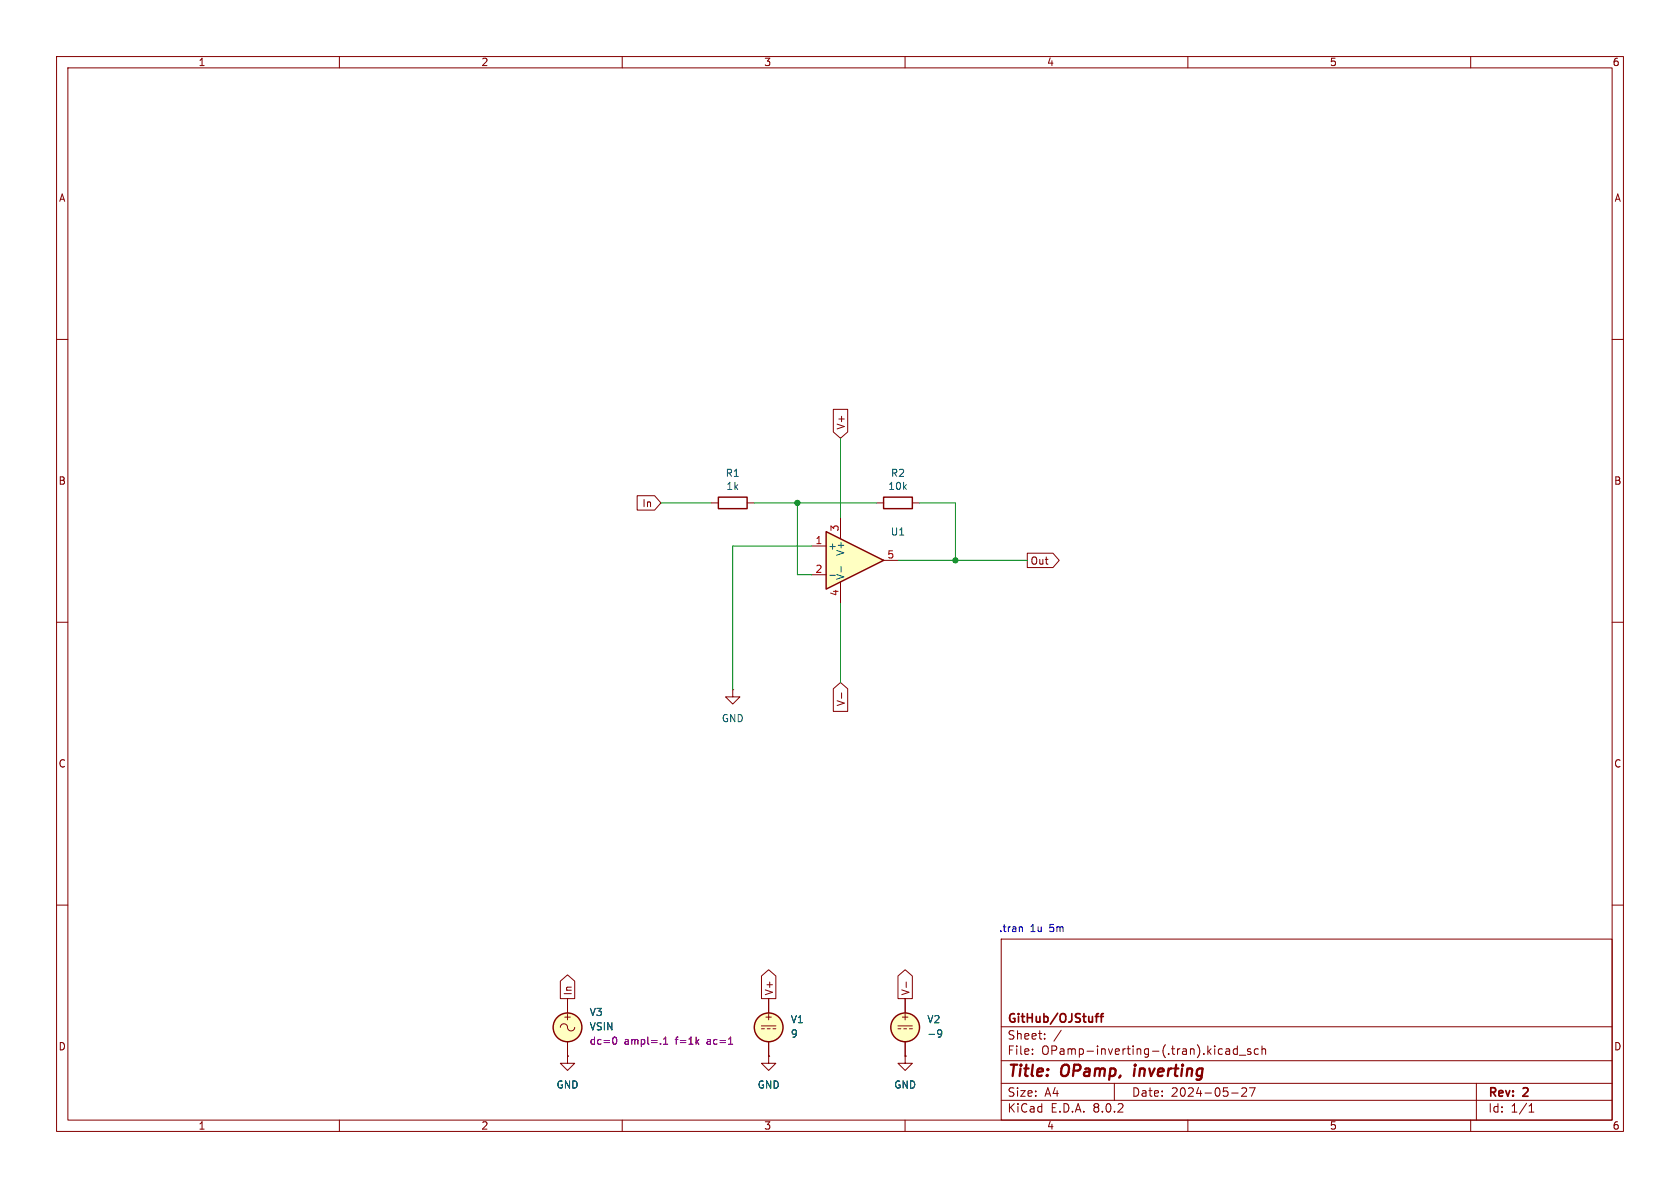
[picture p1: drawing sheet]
<svg xmlns="http://www.w3.org/2000/svg" width="297mm" height="210mm" viewBox="0 0 297 210" stroke-linecap="round" stroke-linejoin="round" font-family="sans-serif">
<g fill="none" stroke="#840000" stroke-width=".18">
<path d="M10 10h277v190h-277zM12 12h273v186h-273zM60 10v2M110 10v2M160 10v2M210 10v2M260 10v2M10 60h2M285 60h2M154.9 88.9h1.3M161.3 88.9h1.3M10 110h2"/>
<path d="M285 110h2M10 160h2M285 160h2M177 166h108v32h-108zM60 198v2M110 198v2M160 198v2M177 194.5h108M177 191.5h108M177 187.5h108M177 181.5h108M182.5 186.3v.1"/>
<path d="M182.5 185.5v.1M184.7 183.6v.1M184.7 182.8v.1M187.6 182.1l-1.3 2M197 191.5v3M210 198v2M216.7 185.5h.6l.1 .9M217.4 185.8h-.5a.29 .29 0 0 0-.2 .3 .29 .29 0 0 0 .2 .3l.5-.1M217.7 193.2h1.2M218.7 185.5l-.4-.1-.3 .3v.4l.2 .2h.5M218.7 184.9v1.5M219.1 186.5h1.1"/>
<path d="M219.5 192.4l.6-.1 .2 .1 .1 .3-.9 1.1h.9M220.9 192.3h1l-.7 1.5M221.1 185.5l-.4-.1-.2 .2 .1 .2 .5 .2v.3h-.6M222.5 185.5l-.5-.1-.3 .3v.4l.2 .2h.6M223.1 185.5l.2-.1 .4 .1v.9M223.1 184.9v1.5M260 198v2M261 191.5v6.5M270.3 196.6h.9M270.3 195.5l.4-.4v1.5"/>
</g>
<path d="M200.6 188.9l-.2 1.3" fill="none" stroke="#840000" stroke-width=".4"/>
<path d="M193.6 179.7h.6M194.2 179.2l-.4 .2v1.3M194.5 179.7h.6M195.1 179.2l-.4 .2v1.3" fill="none" stroke="#840000" stroke-width=".3"/>
<path d="M156.2 87.9h5.1v2h-5.1z" fill="none" stroke="#840000" stroke-width=".25"/>
<path d="M146 94l10.2 5.1-10.2 5z" fill="#ffffc2"/>
<g fill="none" stroke="#840000" stroke-width=".25">
<path d="M127 87.9h5.1v2h-5.1zM146 94l10.2 5.1-10.2 5z"/>
<circle cx="100.3" cy="181.6" r="2.54"/>
<circle cx="135.9" cy="181.6" r="2.54"/>
<circle cx="160" cy="181.6" r="2.54"/>
</g>
<g fill="none" stroke="#840000" stroke-width=".18">
<path d="M147.3 72.4h2.6v4l-1.3 1.1-1.3-1.1zM112.6 87.6h3.1l1.1 1.3-1.1 1.3h-3.1zM125.7 88.9h1.3M132.1 88.9h1.2M143.5 96.5h2.5M148.6 91.4v3.9M156.2 99.1h2.5M181.6 97.8h4.5l1.2 1.3-1.2 1.2h-4.5zM143.5 101.6h2.5M148.6 102.9v3.8M129.5 121.9v1.3h1.3l-1.3 1.3-1.2-1.3h1.2M129.5 121.9h.1"/>
<path d="M147.3 121.8l1.3-1.1 1.3 1.1v4h-2.6zM148.8 122.5v.9M99.1 173.4l1.2-1.1 1.3 1.1v3.1h-2.5zM100.3 176.5v2.6M134.6 172.5l1.3-1.1 1.3 1.1v4h-2.6zM135.9 176.5v2.6M158.7 172.5l1.3-1.1 1.3 1.1v4h-2.6zM160 176.5v2.6M160.2 173.6v1M99.1 181.6a.67 .67 0 0 1 .7-.6 .67 .67 0 0 1 .6 .8 .64 .64 0 0 0 .7 .4 .64 .64 0 0 0 .5-.6M100.3 186.7v1.3h1.3l-1.3 1.2-1.2-1.2h1.2M100.3 186.7h.1"/>
<path d="M100.3 184.2v2.5M134.6 181.4h2.6M134.6 181.9h.5M135.6 181.9h.5M135.9 186.7v1.3h1.3l-1.3 1.2-1.3-1.2h1.3M135.9 186.7h.1M135.9 184.2v2.5M136.7 181.9h.5M158.7 181.4h2.6M158.7 181.9h.6M159.8 181.9h.5M160 186.7v1.3h1.3l-1.3 1.2-1.3-1.2h1.3"/>
<path d="M160 186.7h.1M160 184.2v2.5M160.8 181.9h.5"/>
</g>
<path d="M146.7 101.7h1M148.7 100.2v.9M165.9 182.1h.3l.2 .1a.84 .84 0 0 1-.3 1.1h-.2M166.5 182.6l-.3 .2h-.3" fill="none" stroke="#006464" stroke-width=".18"/>
<g fill="#ffffc2" stroke="#ffffc2" stroke-width=".18">
<circle cx="160" cy="181.6" r="2.54"/>
<circle cx="135.9" cy="181.6" r="2.54"/>
<circle cx="100.3" cy="181.6" r="2.54"/>
</g>
<path d="M108.5 183.4l.1-.1a.68 .68 0 0 1 .4 .7 .68 .68 0 0 1-.4 .6l-.1-.1M117.3 184.6h.7M117.3 183.7l.4-.4v1.3M128.8 184.6h.7" fill="none" stroke="#840084" stroke-width=".18"/>
<path d="M180.6 163.8l.1 .2v.7" fill="none" stroke="#0000c2" stroke-width=".18"/>
<path d="M148.6 77.5v13.9M116.8 88.9h8.9M133.3 88.9h21.6M141 88.9v12.7h2.5M143.5 96.5h-14v25.4M158.7 99.1h22.9M162.6 88.9h6.3v10.2M148.6 106.7v14" fill="none" stroke="#009600" stroke-width=".18"/>
<g fill="#009600" stroke="#009600" stroke-width=".18">
<circle cx="141" cy="88.9" r=".46"/>
<circle cx="168.9" cy="99.1" r=".46"/>
</g>
<g font-size="2.8" fill="#840000">
<text x="178" y="190.9">Title:</text>
<text x="187.7" y="190.9">OPamp,</text>
<text x="201.3" y="190.9">inverting</text>
</g>
<g font-size="2.1" fill="#840000">
<text x="178" y="184">Sheet:</text>
<text x="178" y="181.2">GitHub/OJStuff</text>
<text x="178" y="186.7">File:</text>
<text x="184.1" y="186.7">OPamp-inverting-(.tran).kicad_sch</text>
<text x="178" y="196.9">KiCad</text>
<text x="178" y="194.1">Size:</text>
<text x="184.7" y="194.1">A4</text>
<text x="185.7" y="196.9">E.D.A.</text>
<text x="193.3" y="196.9">8.0.2</text>
<text x="200" y="194.1">Date:</text>
<text x="207" y="194.1">2024-05-27</text>
<text x="263" y="194.3">Rev:</text>
<text x="263" y="196.9">Id:</text>
<text x="267.1" y="196.9">1/1</text>
<text x="269.4" y="194.3">2</text>
</g>
<g font-size="1.8" fill="#840000">
<text x="35" y="11.9">1</text>
<text x="85" y="11.9">2</text>
<text x="135" y="11.9">3</text>
<text x="185" y="11.9">4</text>
<text x="235" y="11.9">5</text>
<text x="285" y="11.9">6</text>
<text x="10.3" y="35.9">A</text>
<text x="285.3" y="35.9">A</text>
<text x="149.5" y="76" transform="rotate(-90 149.5 76)">V+</text>
<text x="10.3" y="85.9">B</text>
<text x="113.5" y="89.9">In</text>
<text x="285.3" y="85.9">B</text>
<text x="182.1" y="100">Out</text>
<text x="149.5" y="124.9" transform="rotate(-90 149.5 124.9)">V-</text>
<text x="10.3" y="135.9">C</text>
<text x="285.3" y="135.9">C</text>
<text x="101.3" y="176.1" transform="rotate(-90 101.3 176.1)">In</text>
<text x="136.8" y="176.1" transform="rotate(-90 136.8 176.1)">V+</text>
<text x="161" y="176.1" transform="rotate(-90 161 176.1)">V-</text>
<text x="10.3" y="185.9">D</text>
<text x="99.4" y="180.6">+</text>
<text x="135" y="180.6">+</text>
<text x="159.1" y="180.6">+</text>
<text x="285.3" y="185.9">D</text>
<text x="35" y="199.9">1</text>
<text x="85" y="199.9">2</text>
<text x="135" y="199.9">3</text>
<text x="185" y="199.9">4</text>
<text x="235" y="199.9">5</text>
<text x="285" y="199.9">6</text>
</g>
<g font-size="1.8" fill="#006464">
<text x="128.2" y="84.5">R1</text>
<text x="128.3" y="86.8">1k</text>
<text x="156.9" y="86.8">10k</text>
<text x="157.4" y="84.5">R2</text>
<text x="157.4" y="94.9">U1</text>
<text x="146.3" y="97.4">+</text>
<text x="149.5" y="98.4" transform="rotate(-90 149.5 98.4)">V+</text>
<text x="149.5" y="102.6" transform="rotate(-90 149.5 102.6)">V-</text>
<text x="127.5" y="127.9">GND</text>
<text x="104.1" y="179.8">V3</text>
<text x="104.1" y="182.3">VSIN</text>
<text x="139.7" y="181.1">V1</text>
<text x="139.7" y="183.6">9</text>
<text x="163.8" y="181.1">V2</text>
<text x="163.8" y="183.6">-9</text>
<text x="98.3" y="192.6">GND</text>
<text x="133.9" y="192.6">GND</text>
<text x="158" y="192.6">GND</text>
</g>
<g font-size="1.8" fill="#a90000">
<text x="148.3" y="94.1" transform="rotate(-90 148.3 94.1)">3</text>
<text x="144.1" y="96.3">1</text>
<text x="144.1" y="101.3">2</text>
<text x="156.8" y="98.8">5</text>
<text x="148.3" y="105.5" transform="rotate(-90 148.3 105.5)">4</text>
</g>
<g font-size="1.8" fill="#0000c2">
<text x="176.5" y="164.9">.tran</text>
<text x="182.1" y="164.9">1u</text>
<text x="185.6" y="164.9">5m</text>
</g>
<g font-size="1.8" fill="#840084">
<text x="104.1" y="184.9">dc=0</text>
<text x="110.3" y="184.9">ampl=.1</text>
<text x="119.6" y="184.9">f=1k</text>
<text x="125.3" y="184.9">ac=1</text>
</g>
</svg>
